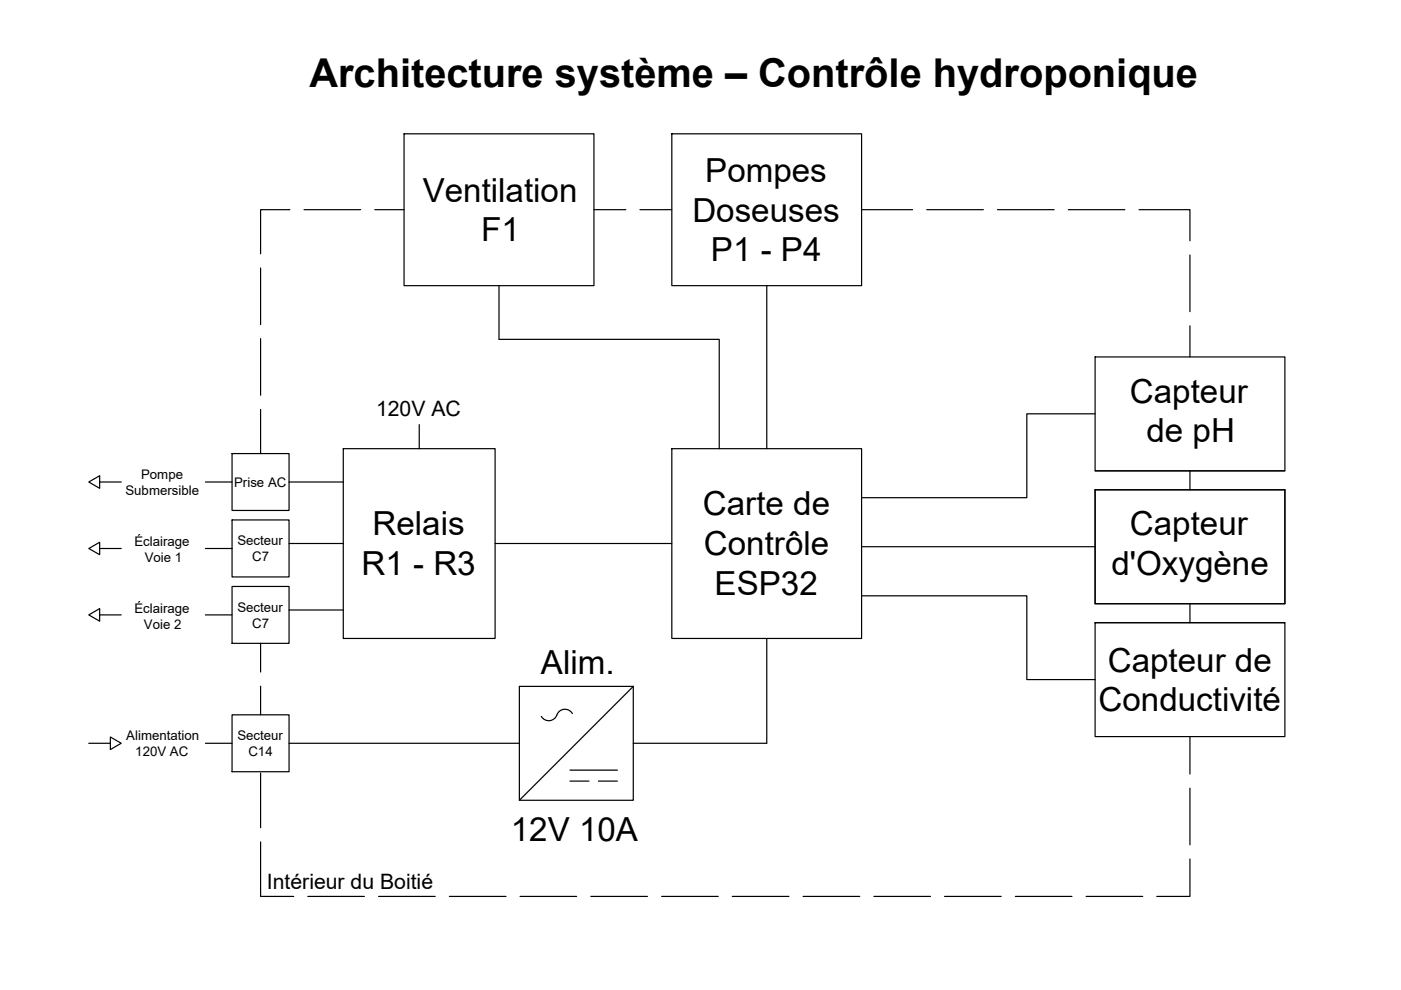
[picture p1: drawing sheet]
<svg xmlns="http://www.w3.org/2000/svg" width="297mm" height="210mm" viewBox="0 0 297 210" stroke-linecap="round" stroke-linejoin="round" font-family="sans-serif">
<!-- layer: Layer2 -->
<g fill="none" stroke="#000" stroke-width=".25">
<path d="M85.7 28.4h40.2v32.2h-40.2zM142.4 28.4h40.3v32.2h-40.3zM105.8 60.6v11.4h46.7v23.1M162.6 60.6v34.5M232.2 75.7h40.2v24.1h-40.2zM49.2 96.2h12.1v12h-12.1zM72.8 95.1h32.2v40.3h-32.2zM88.9 90v5.1M142.4 95.1h40.3v40.3h-40.3zM232.2 87.7h-14.5v17.8h-35M232.2 99.8h40.2M43.5 102.2h5.7"/>
<path d="M43.5 116.3h5.7M49.2 110.2h12.1v12.1h-12.1zM61.3 115.2h11.5M61.3 102.2h11.5M105 115.2h37.4M182.7 115.9h49.5M232.2 103.9h40.2v24.1h-40.2zM43.5 130.4h5.7M49.2 124.3h12.1v12.1h-12.1zM61.3 129.3h11.5M162.6 135.4v22.2h-28.3M182.7 126.3h35v17.8h14.5"/>
<path d="M232.2 132h40.2v24.2h-40.2zM232.2 132h40.2M43.5 157.6h5.7M49.2 151.6h12.1v12h-12.1zM61.3 157.6h48.8M110.1 145.5h24.2v24.2h-24.2zM118.1 151.6a1.81 1.81 0 0 1-1.6 1.2 1.81 1.81 0 0 1-1.7-.9M121.3 151.3a1.81 1.81 0 0 0-1.7-.9 1.81 1.81 0 0 0-1.5 1.2M134.3 145.5l-24.2 24.2M120.8 165.6h4.1M120.8 163.3h10.1M126.9 165.6h4"/>
</g>
<!-- layer: demarquation -->
<g fill="none" stroke="#000" stroke-width=".25">
<path d="M55.3 56.8v12M61.5 44.5h-6.2v9.3M64.5 44.5h12M79.5 44.5h6.2M125.9 44.5h6.8M135.7 44.5h6.7M182.7 44.5h10.8M196.5 44.5h12M211.5 44.5h12M226.5 44.5h12M241.5 44.5h10.8v6.6M252.3 54.1v12"/>
<path d="M55.3 71.8v12M252.3 69.1v6.6M55.3 86.8v9.4M252.3 99.8v4.1M55.3 136.4v6.1M252.3 128v4M55.3 145.5v6.1M252.3 156.2v7.9M55.3 178.5v11.6h7M55.3 163.9v11.6M252.3 167.1v12M65.3 190.1h12"/>
<path d="M80.3 190.1h12M95.3 190.1h12M110.3 190.1h12M125.3 190.1h12M140.3 190.1h12M155.3 190.1h12M170.3 190.1h12M185.3 190.1h12M200.3 190.1h12M215.3 190.1h12M230.3 190.1h12M252.3 182.1v8h-7"/>
</g>
<!-- layer: 0 -->
<path d="M18.8 116.3l2.3-1.3v2.6zM18.8 102.2l2.3-1.3v2.6zM21.1 116.3h4.6M21.1 102.2h4.6M18.8 130.4l2.3-1.4v2.7zM21.1 130.4h4.6M18.8 157.6h4.6M23.4 156.3l2.3 1.3-2.3 1.3z" fill="none" stroke="#000" stroke-width=".25"/>
<text font-size="8.4" x="65.6" y="18.4">Architecture système – Contrôle hydroponique</text>
<g font-size="7">
<text x="149.5" y="38.6">Pompes</text>
<text x="89.6" y="42.8">Ventilation</text>
<text x="146.8" y="47">Doseuses</text>
<text x="102.1" y="51.2">F1</text>
<text x="150.7" y="55.4">P1 - P4</text>
<text x="239.6" y="85.4">Capteur</text>
<text x="243.1" y="93.8">de pH</text>
<text x="79" y="113.5">Relais</text>
<text x="149" y="109.3">Carte de</text>
<text x="239.6" y="113.5">Capteur</text>
<text x="149.3" y="117.8">Contrôle</text>
<text x="76.7" y="121.9">R1 - R3</text>
<text x="235.6" y="122">d'Oxygène</text>
<text x="151.5" y="126.2">ESP32</text>
<text x="114.7" y="142.9">Alim.</text>
<text x="234.9" y="142.4">Capteur de</text>
<text x="232.9" y="150.8">Conductivité</text>
<text x="108.3" y="178.3">12V 10A</text>
</g>
<g font-size="4.5">
<text x="79.7" y="88.1">120V AC</text>
<text x="56.6" y="188.5">Intérieur du Boitié</text>
</g>
<g font-size="2.8">
<text x="29.9" y="101.5">Pompe</text>
<text x="26.6" y="104.9">Submersible</text>
<text x="49.6" y="103.2">Prise AC</text>
<text x="28.5" y="115.9">Éclairage</text>
<text x="30.7" y="119.2">Voie 1</text>
<text x="50.3" y="115.6">Secteur</text>
<text x="53.5" y="119">C7</text>
<text x="28.5" y="129.9">Éclairage</text>
<text x="50.3" y="129.7">Secteur</text>
<text x="30.5" y="133.3">Voie 2</text>
<text x="53.5" y="133.1">C7</text>
<text x="26.8" y="156.9">Alimentation</text>
<text x="28.7" y="160.3">120V AC</text>
<text x="50.3" y="156.9">Secteur</text>
<text x="52.7" y="160.3">C14</text>
</g>
</svg>
